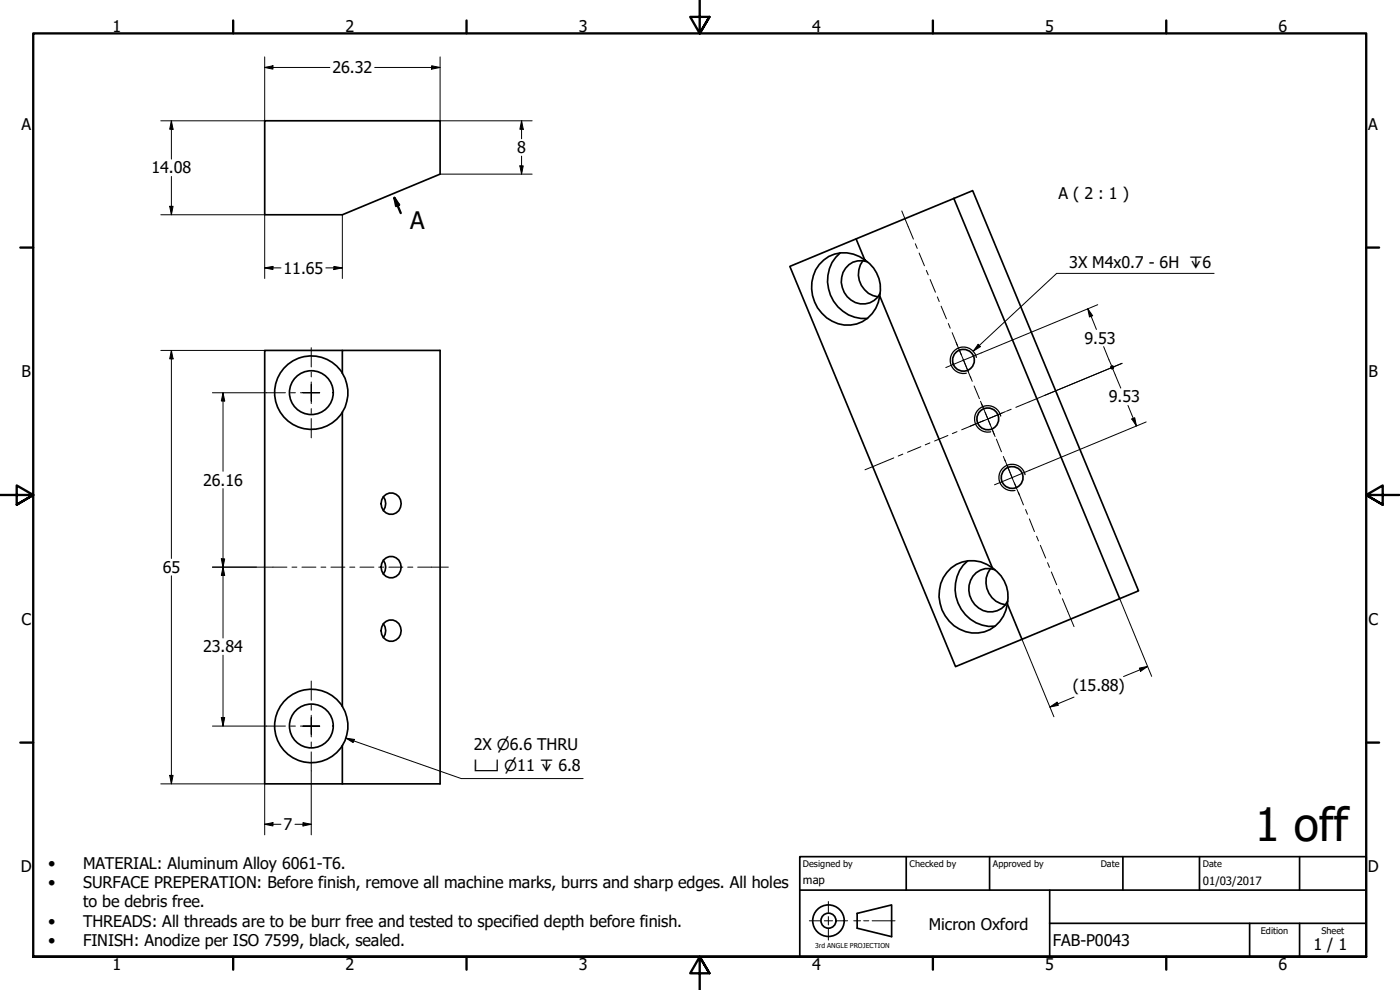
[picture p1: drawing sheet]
<svg xmlns="http://www.w3.org/2000/svg" width="420mm" height="297mm" viewBox="0 0 420 297" stroke-linecap="round" stroke-linejoin="round" font-family="sans-serif">
<!-- layer: Visible (ISO) -->
<g fill="none" stroke="#000" stroke-width=".51">
<path d="M79.4 36.2h52.7v16l-29.4 12.2h-23.3zM286.3 59.5l-29.4 12.2 2.6 6.3M286.3 59.5l5.6-2.3 49.8 120.1-5.7 2.3zM247.2 78a10.6 10.6 0 0 1 15.9 3.9 11 11 0 0 1-6 15.3 11.1 11.1 0 0 1-13.5-12.5 9.8 9.8 0 0 1 3.6-6.7zM252.2 75.9a11.3 11.3 0 0 0-2.9 12.7 11.3 11.3 0 0 0 11 7M256.9 71.7l-19.9 8.2 49.8 120.1 19.9-8.2M259 78.2a6.9 6.9 0 0 0 4.5 10.9M260.3 78.5a6.1 6.1 0 0 0-6.7 2.2 6.1 6.1 0 0 0-.2 7 6 6 0 0 0 5.3 3.5 6 6 0 0 0 5.5-3.3M264 88.8l33.8 81.6M102.7 105.1h29.4v130.1h-29.4v-11.5a11.1 11.1 0 0 0 0-11.8v-88.2a11 11 0 0 0 0-11.7zM102.7 105.1h-23.3v130.1h23.3M102.8 111.9a11 11 0 0 0-16.6-2.4 11 11 0 0 0 0 16.7 11 11 0 0 0 16.6-2.5"/>
<path d="M115.1 149a3.1 3.1 0 0 1 4.8 .2 3.1 3.1 0 0 1-1 4.7 3.2 3.2 0 0 1-4-.8 3.2 3.2 0 0 1 .2-4.1zM115.1 149a3.5 3.5 0 0 1 0 4.2M115.1 168.1a3.1 3.1 0 0 1 4.8 .2 3.1 3.1 0 0 1-1 4.7 3.2 3.2 0 0 1-4-.9 3.2 3.2 0 0 1 .2-4zM115.1 168.1a3.5 3.5 0 0 1 0 4.2M285.4 170.4a10.2 10.2 0 0 1 13.8 1.1 11.1 11.1 0 0 1-2.1 17.4 10.9 10.9 0 0 1-15.2-11.8 10.1 10.1 0 0 1 3.5-6.7zM290.4 168.3a11.2 11.2 0 0 0-2.9 12.7 11.2 11.2 0 0 0 11.1 6.9M297.2 170.6a6.9 6.9 0 0 0 4.6 10.9M298.6 170.9a6.1 6.1 0 0 0-6.8 2.2 6.1 6.1 0 0 0-.1 7 6 6 0 0 0 5.3 3.5 6 6 0 0 0 5.5-3.3M336 179.6l-29.3 12.2-4.4-10.6M115.1 187.1a3.2 3.2 0 0 1 5.1 .7 3.2 3.2 0 0 1-2.3 4.6 3.2 3.2 0 0 1-3.2-1.7 3.2 3.2 0 0 1 .4-3.6zM115.1 187.1a3.5 3.5 0 0 1 0 4.2M102.8 211.9a11 11 0 0 0-16.6-2.4 11 11 0 0 0 0 16.7 11 11 0 0 0 16.6-2.5"/>
<circle cx="93.4" cy="117.8" r="6.6"/>
<circle cx="289.1" cy="108.1" r="3.3"/>
<circle cx="296.5" cy="125.7" r="3.3"/>
<circle cx="303.8" cy="143.3" r="3.3"/>
<circle cx="93.4" cy="217.8" r="6.6"/>
</g>
<!-- layer: Visible Narrow (ISO) -->
<path d="M293 107.2a4 4 0 0 0-4.7-3 4 4 0 0 0-3 4.8 4 4 0 0 0 4.7 3M300.3 124.8a4 4 0 0 0-4.7-3 4 4 0 0 0-3 4.7 4 4 0 0 0 4.7 3.1M307.6 142.4a4 4 0 0 0-4.7-3 4 4 0 0 0-3 4.7 4 4 0 0 0 4.7 3" fill="none" stroke="#000" stroke-width=".38"/>
<!-- layer: Section Line (ISO) -->
<path d="M118.4 59.4l1.4 2.1-.9 .3zM118.4 59.4l1.9 4.5" fill="none" stroke="#000" stroke-width=".7"/>
<path d="M118.4 59.4l1.4 2.1-.9 .3z" fill-rule="evenodd" fill="#000"/>
<!-- layer: Border (ISO) -->
<g fill="none" stroke="#000" stroke-width=".7">
<path d="M70 6.1v3.9M140 6.1v3.9M210 0v10l-2.9-4.9h5.8l-2.9 4.9 2.9-4.9M280 6.1v3.9M350 6.1v3.9M6.1 74.3h3.9M410 74.3h3.9M0 148.5h10l-5-2.8v5.7l5-2.9-5 2.9M420 148.5h-10l5-2.8v5.7l-5-2.9 5 2.9M6.1 222.8h3.9M410 222.8h3.9M10 287.1v-277.1h400v277.1h-400h400"/>
<path d="M70 287.1v3.8M140 287.1v3.8M212.9 292l-2.9-4.9 2.9 4.9h-5.8l2.9-4.9v9.9M280 287.1v3.8M350 287.1v3.8"/>
</g>
<!-- layer: Sketch Geometry (ANSI) -->
<path d="M242.9 276.3h3.2M247.4 276.3h2.5M248.6 270.5v3.3M248.6 275v2.5M248.6 278.8v3.3M251.1 276.3h3.3M256.2 276.3h2.1M259.2 276.3h1.5M261.7 276.3h6.9" fill="none" stroke="#000" stroke-width=".3"/>
<g fill="none" stroke="#000" stroke-width=".51">
<path d="M257.2 274.1l10.4-2.6v9.5l-10.4-2.5z"/>
<circle cx="248.6" cy="276.2" r="4.7"/>
<circle cx="248.6" cy="276.2" r="2.25"/>
</g>
<!-- layer: Title (ISO) -->
<path d="M240 257h170v30.1h-170zM272 257v10.1M297 257v10.1M337 257v10.1M360 257v10.1M390 257v10.1M240 267.1h170M315 277h95M315 267.1v20M375 277v10.1M390 277v10.1" fill="none" stroke="#000" stroke-width=".51"/>
<!-- layer: Dimension (ISO) -->
<g fill="none" stroke="#000" stroke-width=".3">
<path d="M79.4 17.1v19.1h-31.1M129.5 19.7l2.6 .5-2.6 .6zM132.1 17.1v19.1h27.6M51.4 36.2l.5 2.6h-1zM51.4 36.2v11.5M79.4 20.2l2.5-.5v1.1zM79.4 20.2h19.6M112.5 20.2h19.6M156.5 36.2l.5 2.6h-1zM156.5 36.2v5.4M51.4 52.9v11.5M132.1 52.2h27.6"/>
<path d="M156 49.8h1l-.5 2.4zM156.5 46.8v5.4M48.3 64.4h31.1v19.2M50.9 61.9h1l-.5 2.5zM100.2 79.9l2.5 .5-2.5 .5zM102.7 64.4v19.2M79.4 80.4l2.5-.5v1zM79.4 80.4h4.9M97.8 80.4h4.9M326.5 92.6l1.4 2.1-.9 .4zM326.5 92.6l2.6 6.3M329.4 91.4l-35 14.5"/>
<path d="M48.3 105.1h31.1M51.4 105.1l.5 2.6h-1zM51.4 105.1v62.5M63.8 117.8h16.1M66.9 117.8l.5 2.5h-1zM66.9 117.8v23.6M331.2 104l2.4 5.7M334 110.8l2.4 5.6M336.7 109l-23.3 9.7M338.5 121.7l2.6 6.1M339.7 125.7l.9-.4 .5 2.5zM344 126.6l-34.9 14.5"/>
<path d="M66.9 146.6v44.8M51.4 172.8v62.4M63.8 170.2h13.1M66.4 167.7h1l-.5 2.5zM66.9 170.2l.5 2.4h-1zM336 179.6l9.6 23.3M66.9 196.6v21.3M306.7 191.8l9.6 23.3M344.4 199.9l-7.2 3.1M63.8 217.9h16.1M66.4 215.3h1l-.5 2.6zM315.1 212.1l2.1-1.4 .4 .9z"/>
<path d="M322.3 209.2l-7.2 2.9M341.9 200.5l2.5-.6-2.1 1.5zM48.3 235.2h31.1v15.3M50.9 232.6h1l-.5 2.6zM93.4 231.3v19.2M79.4 247.3l2.5-.5v1zM79.4 247.3h4.9M88.5 247.3h4.9M90.9 246.8l2.5 .5-2.5 .5z"/>
</g>
<g fill="#000">
<path d="M79.4 20.2l2.5-.5v1.1z" fill-rule="evenodd"/>
<path d="M51.4 36.2l.5 2.6h-1z" fill-rule="evenodd"/>
<path d="M129.5 19.7l2.6 .5-2.6 .6z" fill-rule="evenodd"/>
<path d="M156.5 36.2l.5 2.6h-1z" fill-rule="evenodd"/>
<path d="M156 49.8h1l-.5 2.4z" fill-rule="evenodd"/>
<path d="M50.9 61.9h1l-.5 2.5z" fill-rule="evenodd"/>
<path d="M79.4 80.4l2.5-.5v1z" fill-rule="evenodd"/>
<path d="M100.2 79.9l2.5 .5-2.5 .5z" fill-rule="evenodd"/>
<path d="M326.5 92.6l1.4 2.1-.9 .4z" fill-rule="evenodd"/>
<path d="M51.4 105.1l.5 2.6h-1z" fill-rule="evenodd"/>
<path d="M66.9 117.8l.5 2.5h-1z" fill-rule="evenodd"/>
<path d="M339.7 125.7l.9-.4 .5 2.5z" fill-rule="evenodd"/>
<path d="M66.4 167.7h1l-.5 2.5z" fill-rule="evenodd"/>
<path d="M66.9 170.2l.5 2.4h-1z" fill-rule="evenodd"/>
<path d="M66.4 215.3h1l-.5 2.6z" fill-rule="evenodd"/>
<path d="M315.1 212.1l2.1-1.4 .4 .9z" fill-rule="evenodd"/>
<path d="M341.9 200.5l2.5-.6-2.1 1.5z" fill-rule="evenodd"/>
<path d="M50.9 232.6h1l-.5 2.6z" fill-rule="evenodd"/>
<path d="M79.4 247.3l2.5-.5v1z" fill-rule="evenodd"/>
<path d="M90.9 246.8l2.5 .5-2.5 .5z" fill-rule="evenodd"/>
<circle cx="333.8" cy="110.2" r=".63"/>
</g>
<!-- layer: Centerline (ISO) -->
<g fill="none" stroke="#000" stroke-width=".3">
<path d="M270.6 63.3l3.5 8.4M274.7 73.1l.6 1.4M275.8 75.9l1.6 3.8M278 81.1l.6 1.4M279.1 83.9l1.6 3.8M281.3 89.1l.6 1.4M282.4 91.9l1.6 3.8M284.6 97.1l.6 1.4M285.8 99.8l1.5 3.9M287.9 105l.6 1.4M289.1 107.8l1.5 3.8M291.2 113l.6 1.4"/>
<path d="M292.4 115.8l1.5 3.8M313.4 118.7l-8.5 3.5M268.2 137.4l-8.6 3.6M271 136.3l-1.4 .5M276.4 134l-4 1.7M279.1 132.9l-1.4 .6M284.5 130.7l-4 1.6M287.2 129.5l-1.4 .6M292.6 127.3l-4 1.7M294.5 121l.6 1.4M295.3 126.2l-1.4 .5M295.7 123.7l1.5 3.9"/>
<path d="M297.8 129l.6 1.4M299 131.7l1.5 3.9M300.7 123.9l-4 1.7M301.1 137l.6 1.4M302.3 139.7l1.5 3.9M303.5 122.8l-1.4 .6M304.4 144.9l.7 1.4M305.6 147.7l1.5 3.8M307.8 152.9l.6 1.4M308.9 155.7l1.6 3.8M76.9 170.2h9.2M87.6 170.2h1.5"/>
<path d="M90.6 170.2h4.2M96.3 170.2h1.5M99.3 170.2h4.2M105 170.2h1.5M108 170.2h4.2M113.7 170.2h1.5M116.7 170.2h4.2M122.4 170.2h1.5M125.3 170.2h9.3M311.1 160.9l.6 1.4M312.2 163.6l1.6 3.8M314.4 168.8l.6 1.4"/>
<path d="M315.5 171.6l1.6 3.8M317.7 176.8l.6 1.4M318.8 179.6l3.5 8.4"/>
</g>
<!-- layer: Center Mark (ISO) -->
<g fill="none" stroke="#000" stroke-width=".3">
<path d="M79.9 117.8h5.8M87.2 117.8h1.4M90.2 117.8h3.2h-2.5M93.4 114.6v3.2v-2.4M93.4 104.3v5.8M93.4 111.6v1.5M95.9 117.8h-2.5h2.5M287 102.8l4.3 10.6M294.4 105.9l-10.6 4.4M93.4 120.3v-2.5v3.3M93.4 122.6v1.5M93.4 125.6v5.8"/>
<path d="M294.3 120.4l4.3 10.6M301.6 138l4.3 10.6M301.8 123.5l-10.7 4.4M309.1 141.1l-10.7 4.4M79.9 217.9h5.8M87.2 217.9h1.4M90.2 217.9h3.2h-2.5M93.4 214.6v3.3v-2.6M93.4 204.3v5.8M93.4 211.6v1.5M95.9 217.9h-2.5h2.5M93.4 220.3v-2.4v3.2"/>
<path d="M93.4 222.6v1.5M93.4 225.6v5.7"/>
</g>
<!-- layer: Symbol (ISO) -->
<path d="M364.4 82h-47.3l-25 23.3M293.6 103.3l.7 .7-2.2 1.3zM103.8 221.5l2.6 .4-.4 .9zM103.8 221.5l34.6 12.1h36.6" fill="none" stroke="#000" stroke-width=".3"/>
<g fill="#000">
<path d="M293.6 103.3l.7 .7-2.2 1.3z" fill-rule="evenodd"/>
<path d="M103.8 221.5l2.6 .4-.4 .9z" fill-rule="evenodd"/>
</g>
<text font-size="13.8" x="376.6" y="252.5">1 off</text>
<text font-size="7.2" x="123.1" y="68.6">A</text>
<g font-size="4.8">
<text x="33.7" y="9.6">1</text>
<text x="103.7" y="9.6">2</text>
<text x="173.7" y="9.6">3</text>
<text x="243.7" y="9.6">4</text>
<text x="313.7" y="9.6">5</text>
<text x="383.7" y="9.6">6</text>
<text x="99.8" y="22">26.32</text>
<text x="6.4" y="38.9">A</text>
<text x="410.7" y="38.9">A</text>
<text x="155.2" y="46">8</text>
<text x="45.5" y="52.1">14.08</text>
<text x="317.7" y="59.7">A ( 2 : 1 )</text>
<text x="85.1" y="82.2">11.65</text>
<text x="320.9" y="80.3">3X M4x0.7 - 6H ↧6</text>
<text x="325.4" y="103.2">9.53</text>
<text x="6.4" y="113.1">B</text>
<text x="410.7" y="113.1">B</text>
<text x="332.7" y="120.8">9.53</text>
<text x="61" y="145.8">26.16</text>
<text x="48.8" y="171.9">65</text>
<text x="6.4" y="187.4">C</text>
<text x="410.7" y="187.4">C</text>
<text x="61" y="195.8">23.84</text>
<text x="321.9" y="207.4">(15.88)</text>
<text x="142.2" y="225.1">2X ⌀6.6 THRU</text>
<text x="85.1" y="249.1">7</text>
<text x="6.2" y="261.7">D</text>
<text x="14.4" y="260.8">•</text>
<text x="25" y="260.8">MATERIAL: Aluminum Alloy 6061-T6.</text>
<text x="410.5" y="261.7">D</text>
<text x="14.4" y="266.5">•</text>
<text x="25" y="266.5">SURFACE PREPERATION: Before finish, remove all machine marks, burrs and sharp edges. All holes</text>
<text x="25" y="272.3">to be debris free.</text>
<text x="14.4" y="278.1">•</text>
<text x="25" y="278.1">THREADS: All threads are to be burr free and tested to specified depth before finish.</text>
<text x="278.8" y="279">Micron Oxford</text>
<text x="14.4" y="283.8">•</text>
<text x="25" y="283.8">FINISH: Anodize per ISO 7599, black, sealed.</text>
<text x="316" y="283.8">FAB-P0043</text>
<text x="394.2" y="285">1 / 1</text>
<text x="33.7" y="290.9">1</text>
<text x="103.7" y="290.9">2</text>
<text x="173.7" y="290.9">3</text>
<text x="243.7" y="290.9">4</text>
<text x="313.7" y="290.9">5</text>
<text x="383.7" y="290.9">6</text>
</g>
<text font-size="4.6" x="142.2" y="231.3">⌴ ⌀11 ↧ 6.8</text>
<g font-size="3.4">
<text x="241" y="265.4">map</text>
<text x="361" y="265.5">01/03/2017</text>
</g>
<g font-size="2.7">
<text x="241" y="260.1">Designed by</text>
<text x="273" y="260.1">Checked by</text>
<text x="298" y="260.1">Approved by</text>
<text x="330.3" y="260">Date</text>
<text x="361" y="260">Date</text>
<text x="378.4" y="280.1">Edition</text>
<text x="396.6" y="280.1">Sheet</text>
</g>
<text font-size="2" x="244.6" y="284.5">3rd ANGLE PROJECTION</text>
</svg>
